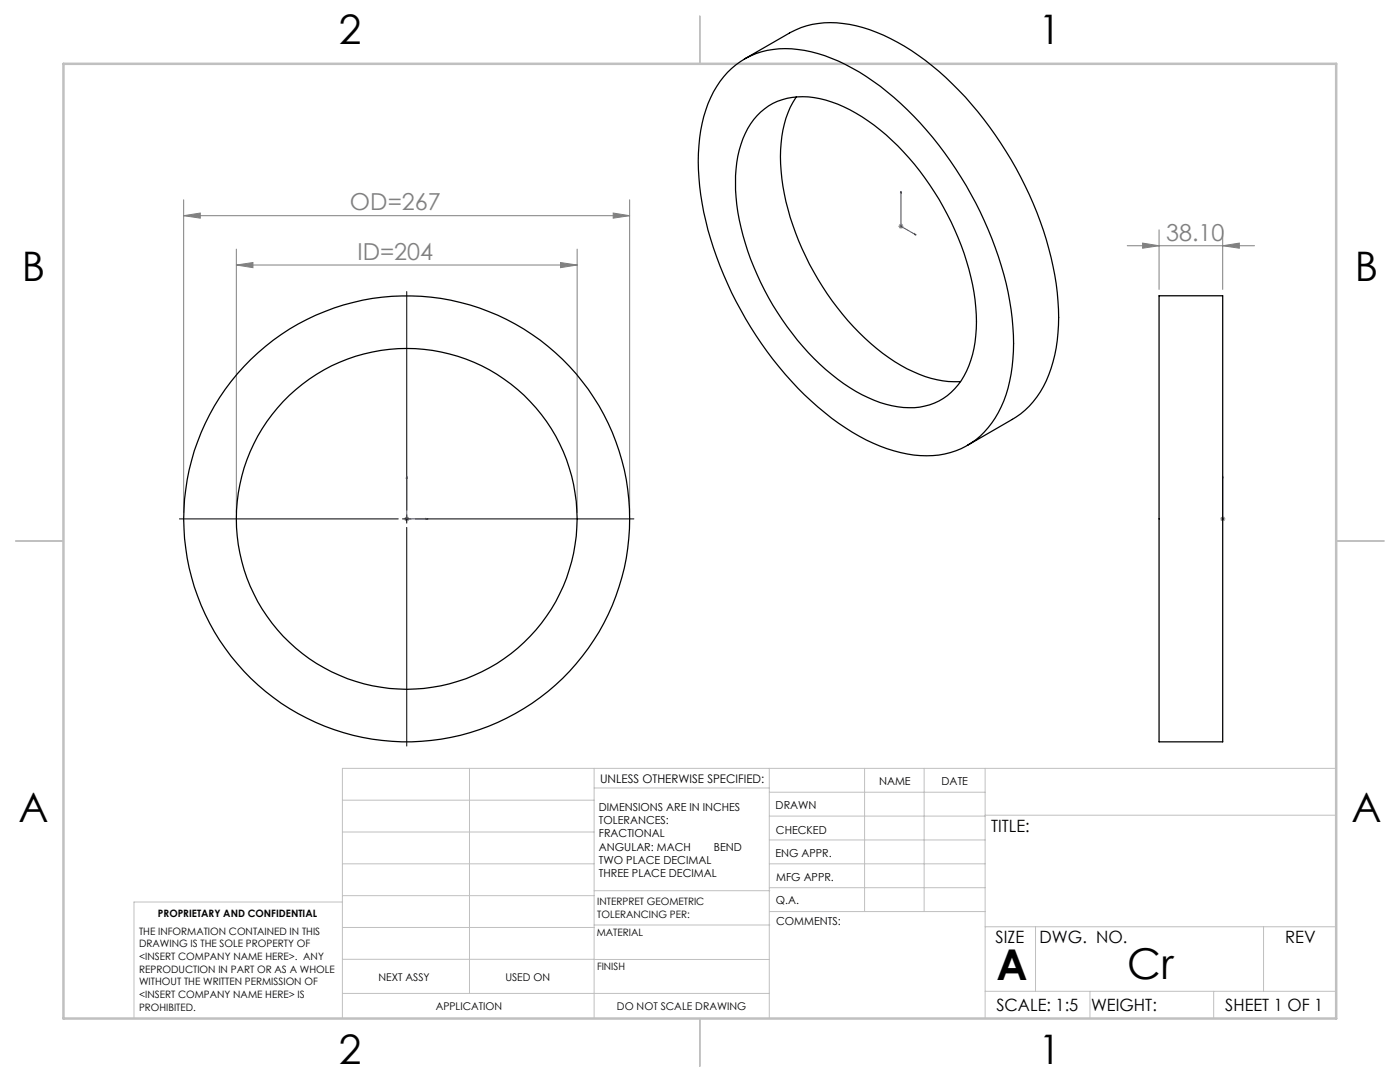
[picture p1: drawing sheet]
<svg xmlns="http://www.w3.org/2000/svg" width="279mm" height="216mm" viewBox="0 0 279 216" stroke-linecap="round" stroke-linejoin="round" font-family="sans-serif">
<path d="M179.8 38.2l.1 .4-.2-.1zM179.8 38.2v7l3 1.7M182.5 46.6l.3 .3-.3-.1zM81.2 95l.1 .4h-.2zM81.2 95v8.5h4.2M244 95v.4v-.4M244 95v8.5M85 103.4l.4 .1-.4 .1zM244 103.4v.2zM244 103.5h.1" fill="none" stroke="#00f" stroke-width=".2"/>
<g fill="none" stroke="#808080" stroke-width=".2">
<path d="M36.7 39.9v62.4M125.7 39.9v62.4M36.7 43l3.3-.5v1zM36.7 43h89M47.2 52.9l3.3-.5v1zM47.2 49.7v52.6M47.2 52.9h68M111.9 52.4l3.3 .5-3.3 .5zM115.2 49.7v52.6M122.4 42.5l3.3 .5-3.3 .5zM179.3 45.2h1M179.5 44.8l.7 .7"/>
<path d="M179.8 44.7v.9M180.2 44.8l-.7 .7M225 49h25.4M228 48.5l3.3 .5-3.3 .5zM231.3 45.9v11.8M244 49l3.3-.5v1zM244 45.9v11.8M80.7 103.5h1M80.8 103.2l.7 .7M81.2 103v1M81.5 103.2l-.7 .7M243.5 103.5h1"/>
<path d="M243.7 103.2l.7 .7M244 103v1M244.4 103.2l-.7 .7"/>
</g>
<path d="M81.2 58.2v43.6M35.8 103.5h43.7M80.3 103.5h1.7M81.2 102.7v1.7M81.2 105.2v43.7M82.9 103.5h43.6" fill="none" stroke="#000" stroke-width=".2"/>
<g fill="none" stroke="#c0c0c0" stroke-width=".2">
<path d="M68.3 159.7h50.3M93.7 153.3v44.9M118.6 153.3v49.9M118.6 157.2h34.9M153.5 153.3v49.9M153.5 158.1h43.1M172.5 153.3v28.6M184.4 153.3v28.6M196.6 153.3v49.9M266.7 153.3h-198.4v49.9M68.3 178.7h50.3M68.3 172.4h50.3"/>
<path d="M68.3 166h50.3M68.3 180h-41.6v23.2M118.6 177.7h35M153.5 167.6h43.1M153.5 162.8h43.1M153.5 172.4h43.1M153.5 177.1h43.1M196.6 162.7h70.1M68.3 198.2h85.2M68.3 191.4l85.2 .1M68.3 185.1h50.3M118.6 184.6h35"/>
<path d="M153.6 181.9h43M196.6 197.8h70.1M196.6 184.9h70.1M206.7 184.9v12.9M217.5 197.8v5.4M242.2 197.8v5.4M252.2 184.9v12.9"/>
</g>
<path d="M139.7 3.2v9.5M3.1 107.9h9.6M266.7 107.9h9.5M139.7 203.2v9.6" fill="none" stroke="#c0c0c0" stroke-width=".25"/>
<path d="M12.7 12.7h254v190.5h-254z" fill="none" stroke="#c0c0c0" stroke-width=".5"/>
<g fill="#00f">
<path d="M85 103.4l.4 .1-.4 .1zM81.2 95l.1 .4h-.2z"/>
<path d="M182.5 46.6l.3 .3-.3-.1zM179.8 38.2l.1 .4-.2-.1z"/>
<path d="M244 103.4v.2zM244 95v.4z"/>
</g>
<g fill="#808080">
<path d="M244 49l3.3-.5v1zM228 48.5l3.3 .5-3.3 .5z"/>
<path d="M47.2 52.9l3.3-.5v1zM111.9 52.4l3.3 .5-3.3 .5zM36.7 43l3.3-.5v1zM122.4 42.5l3.3 .5-3.3 .5z"/>
</g>
<g fill="none" stroke="#000" stroke-width=".25">
<path d="M145.2 14.4a16.3 16.3 0 0 1 15.3-4.3 37.5 37.5 0 0 1 16.5 8.2 72.3 72.3 0 0 1 24.8 43.5 37 37 0 0 1-1.5 18.2 16.1 16.1 0 0 1-12.9 10.8 26.6 26.6 0 0 1-15.9-3.7 63.4 63.4 0 0 1-23.7-25.2 64.2 64.2 0 0 1-8.5-29.7 27 27 0 0 1 4.4-15.9zM148.6 11.8l9-5.2a18 18 0 0 1 13.3-1.4 42.5 42.5 0 0 1 19.1 11.5 73.2 73.2 0 0 1 20.8 39.9 35.8 35.8 0 0 1-2 19.4 16.9 16.9 0 0 1-6.8 7.7l-8.9 5.2M158.9 19.3a21.7 21.7 0 0 0-3.1 13.4 52.9 52.9 0 0 0 11.3 28.6 41 41 0 0 0 16.3 13.4 18.2 18.2 0 0 0 8.3 1.4M151.1 23.1a12.7 12.7 0 0 1 12.5-3.4 32.8 32.8 0 0 1 15.6 9.4 55.1 55.1 0 0 1 15.5 32.2 22.9 22.9 0 0 1-2.9 14.7 12.2 12.2 0 0 1-12.6 5.2 29.1 29.1 0 0 1-14.4-7.5 55.1 55.1 0 0 1-17.9-34.4 24.1 24.1 0 0 1 2.3-13.7zM231.3 59h12.7v89h-12.7z"/>
<circle cx="81.2" cy="103.5" r="44.5"/>
<circle cx="81.2" cy="103.5" r="34"/>
</g>
<g font-size="8.5">
<text x="198.9" y="195.5">A</text>
<text x="225" y="195.4">Cr</text>
</g>
<g font-size="8.1">
<text x="67.6" y="8.9">2</text>
<text x="207.3" y="8.9">1</text>
<text x="4.4" y="56.1">B</text>
<text x="270.4" y="56.1">B</text>
<text x="3.7" y="164.1">A</text>
<text x="269.7" y="164.1">A</text>
<text x="67.6" y="212.4">2</text>
<text x="207.3" y="212.4">1</text>
</g>
<g font-size="4.7" fill="#808080">
<text x="69.8" y="42">OD=267</text>
<text x="71.3" y="51.9">ID=204</text>
<text x="232.7" y="48">38.10</text>
</g>
<g font-size="3.4">
<text x="197.8" y="166">TITLE:</text>
<text x="198.7" y="188.1">SIZE</text>
<text x="207.5" y="188.1">DWG. NO.</text>
<text x="256.5" y="188.2">REV</text>
<text x="198.8" y="201.7">SCALE: 1:5</text>
<text x="217.7" y="201.8">WEIGHT:</text>
<text x="244.5" y="201.7">SHEET 1 OF 1</text>
</g>
<text font-size="2.4" x="119.8" y="156.2">UNLESS OTHERWISE SPECIFIED:</text>
<g font-size="2.2">
<text x="119.5" y="161.8">DIMENSIONS ARE IN INCHES</text>
<text x="154.8" y="161.4">DRAWN</text>
<text x="175.4" y="156.6">NAME</text>
<text x="187.9" y="156.7">DATE</text>
<text x="119.5" y="164.4">TOLERANCES:</text>
<text x="119.5" y="167.1">FRACTIONAL</text>
<text x="154.9" y="166.3">CHECKED</text>
<text x="119.5" y="169.7">ANGULAR: MACH</text>
<text x="119.5" y="172.4">TWO PLACE DECIMAL</text>
<text x="142.5" y="169.7">BEND</text>
<text x="154.8" y="171">ENG APPR.</text>
<text x="119.5" y="175">THREE PLACE DECIMAL</text>
<text x="154.9" y="175.7">MFG APPR.</text>
<text x="154.9" y="180.4">Q.A.</text>
<text x="154.9" y="184.6">COMMENTS:</text>
</g>
<g font-size="2.1">
<text x="75.5" y="195.7">NEXT ASSY</text>
<text x="100.9" y="195.7">USED ON</text>
<text x="86.9" y="201.5">APPLICATION</text>
<text x="123.1" y="201.6">DO NOT SCALE DRAWING</text>
</g>
<g font-size="2">
<text x="31.5" y="182.9">PROPRIETARY AND CONFIDENTIAL</text>
<text x="119.2" y="180.6">INTERPRET GEOMETRIC</text>
<text x="119.2" y="183.1">TOLERANCING PER:</text>
<text x="27.8" y="186.5">THE INFORMATION CONTAINED IN THIS</text>
<text x="27.8" y="189">DRAWING IS THE SOLE PROPERTY OF</text>
<text x="27.8" y="191.6">&lt;INSERT COMPANY NAME HERE&gt;. ANY</text>
<text x="119.1" y="186.7">MATERIAL</text>
<text x="27.8" y="194.1">REPRODUCTION IN PART OR AS A WHOLE</text>
<text x="27.8" y="196.6">WITHOUT THE WRITTEN PERMISSION OF</text>
<text x="119.1" y="193.5">FINISH</text>
<text x="27.8" y="199.1">&lt;INSERT COMPANY NAME HERE&gt; IS</text>
<text x="27.8" y="201.7">PROHIBITED.</text>
</g>
</svg>
